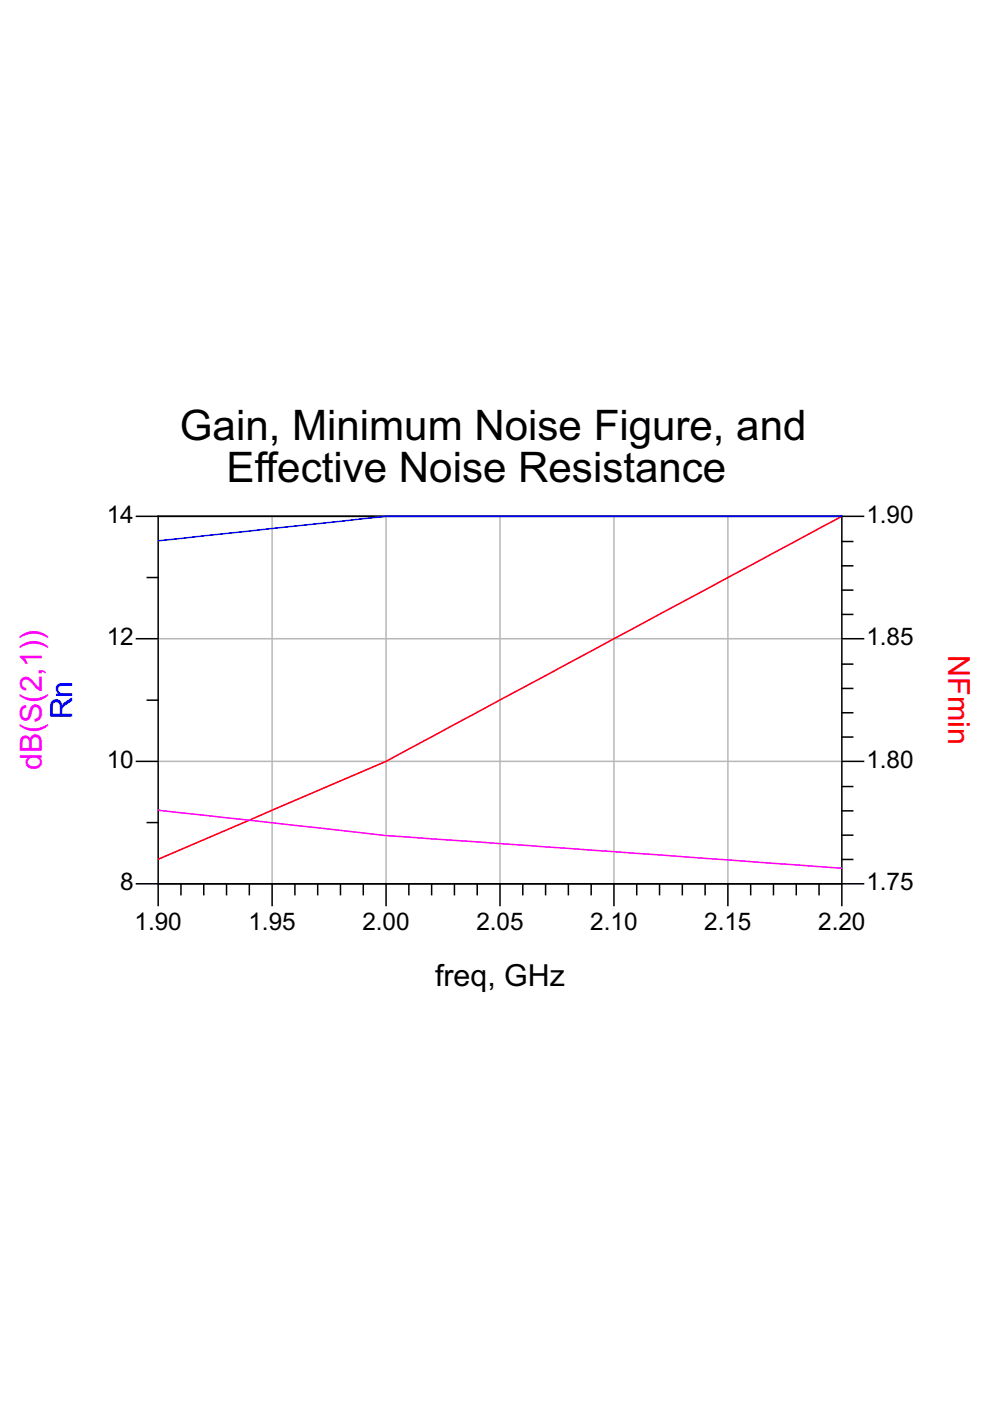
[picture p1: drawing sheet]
<svg xmlns="http://www.w3.org/2000/svg" width="210mm" height="297mm" viewBox="0 0 210 297" stroke-linecap="round" stroke-linejoin="round" font-family="sans-serif">
<path d="M57.7 109.5v77.9M81.9 109.5v77.9M106 109.5v77.9M130.2 109.5v77.9M154.3 109.5v77.9M33.5 135.4h145M33.5 161.4h145" fill="none" stroke="#b8b8b8" stroke-width=".32"/>
<g fill="none" stroke="#000" stroke-width=".32">
<path d="M28.9 109.5h154.2M33.5 109.5v82.5M178.5 109.5v82.5M178.5 120h2.3M178.5 114.8h2.3M28.9 135.4h4.6M31.2 122.4h2.3M178.5 135.4h4.6M178.5 130.3h2.3M178.5 125.1h2.3M31.2 148.4h2.3M178.5 156.3h2.3"/>
<path d="M178.5 151.1h2.3M178.5 146h2.3M178.5 140.8h2.3M28.9 161.4h4.6M31.2 174.4h2.3M178.5 161.4h4.6M178.5 177.1h2.3M178.5 171.9h2.3M178.5 166.8h2.3M28.9 187.4h154.2M38.4 187.4v2.3M43.2 187.4v2.3"/>
<path d="M48 187.4v2.3M52.9 187.4v2.3M57.7 187.4v4.6M62.5 187.4v2.3M67.4 187.4v2.3M72.2 187.4v2.3M77 187.4v2.3M81.9 187.4v4.6M86.7 187.4v2.3M91.5 187.4v2.3M96.3 187.4v2.3M101.2 187.4v2.3"/>
<path d="M106 187.4v4.6M110.8 187.4v2.3M115.7 187.4v2.3M120.5 187.4v2.3M125.3 187.4v2.3M130.2 187.4v4.6M135 187.4v2.3M139.8 187.4v2.3M144.7 187.4v2.3M149.5 187.4v2.3M154.3 187.4v4.6M159.2 187.4v2.3"/>
<path d="M164 187.4v2.3M168.8 187.4v2.3M173.7 187.4v2.3M178.5 182.2h2.3"/>
</g>
<path d="M33.5 181.9h.3l.1 .3-.4 .2z" fill="#f00"/>
<path d="M178.2 109.7l-96.3 51.7-48 20.6" fill="none" stroke="#f00" stroke-width=".32"/>
<path d="M178.1 109.5l.4-.3v.4l-.3 .2z" fill="#f00"/>
<path d="M33.5 114.5l.3-.1 .1 .4h-.4z" fill="#00f"/>
<path d="M178.2 109.5h-96.3l-48 5.1" fill="none" stroke="#00f" stroke-width=".32"/>
<path d="M178.2 109.3h.3v.4h-.3z" fill="#00f"/>
<path d="M33.5 171.5l.4 .1-.1 .4-.3-.1z" fill="#f0f"/>
<path d="M33.9 171.8l23.8 2.6a651.9 651.9 0 0 0 43.5 4.1l77 5.6" fill="none" stroke="#f0f" stroke-width=".32"/>
<path d="M178.2 183.9h.3v.3h-.4z" fill="#f0f"/>
<g font-size="8.9">
<text x="38.1" y="93.2">Gain, Minimum Noise Figure, and</text>
<text x="48" y="102.2">Effective Noise Resistance</text>
</g>
<text font-size="6.4" fill="#f00" x="201" y="138.9" transform="rotate(90 201 138.9)">NFmin</text>
<text font-size="6.4" fill="#00f" x="15.3" y="152.5" transform="rotate(-90 15.3 152.5)">Rn</text>
<text font-size="6.4" fill="#f0f" x="8.9" y="163.3" transform="rotate(-90 8.9 163.3)">dB(S(2,1))</text>
<text font-size="6.4" x="92.3" y="209">freq, GHz</text>
<g font-size="5.2">
<text x="22.6" y="110.8">14</text>
<text x="183.7" y="110.8">1.90</text>
<text x="22.6" y="136.8">12</text>
<text x="183.7" y="136.8">1.85</text>
<text x="22.6" y="162.8">10</text>
<text x="183.7" y="162.8">1.80</text>
<text x="25.5" y="188.7">8</text>
<text x="183.7" y="188.7">1.75</text>
<text x="28.5" y="197.1">1.90</text>
<text x="52.7" y="197.1">1.95</text>
<text x="76.8" y="197.1">2.00</text>
<text x="101" y="197.1">2.05</text>
<text x="125.2" y="197.1">2.10</text>
<text x="149.3" y="197.1">2.15</text>
<text x="173.5" y="197.1">2.20</text>
</g>
</svg>
